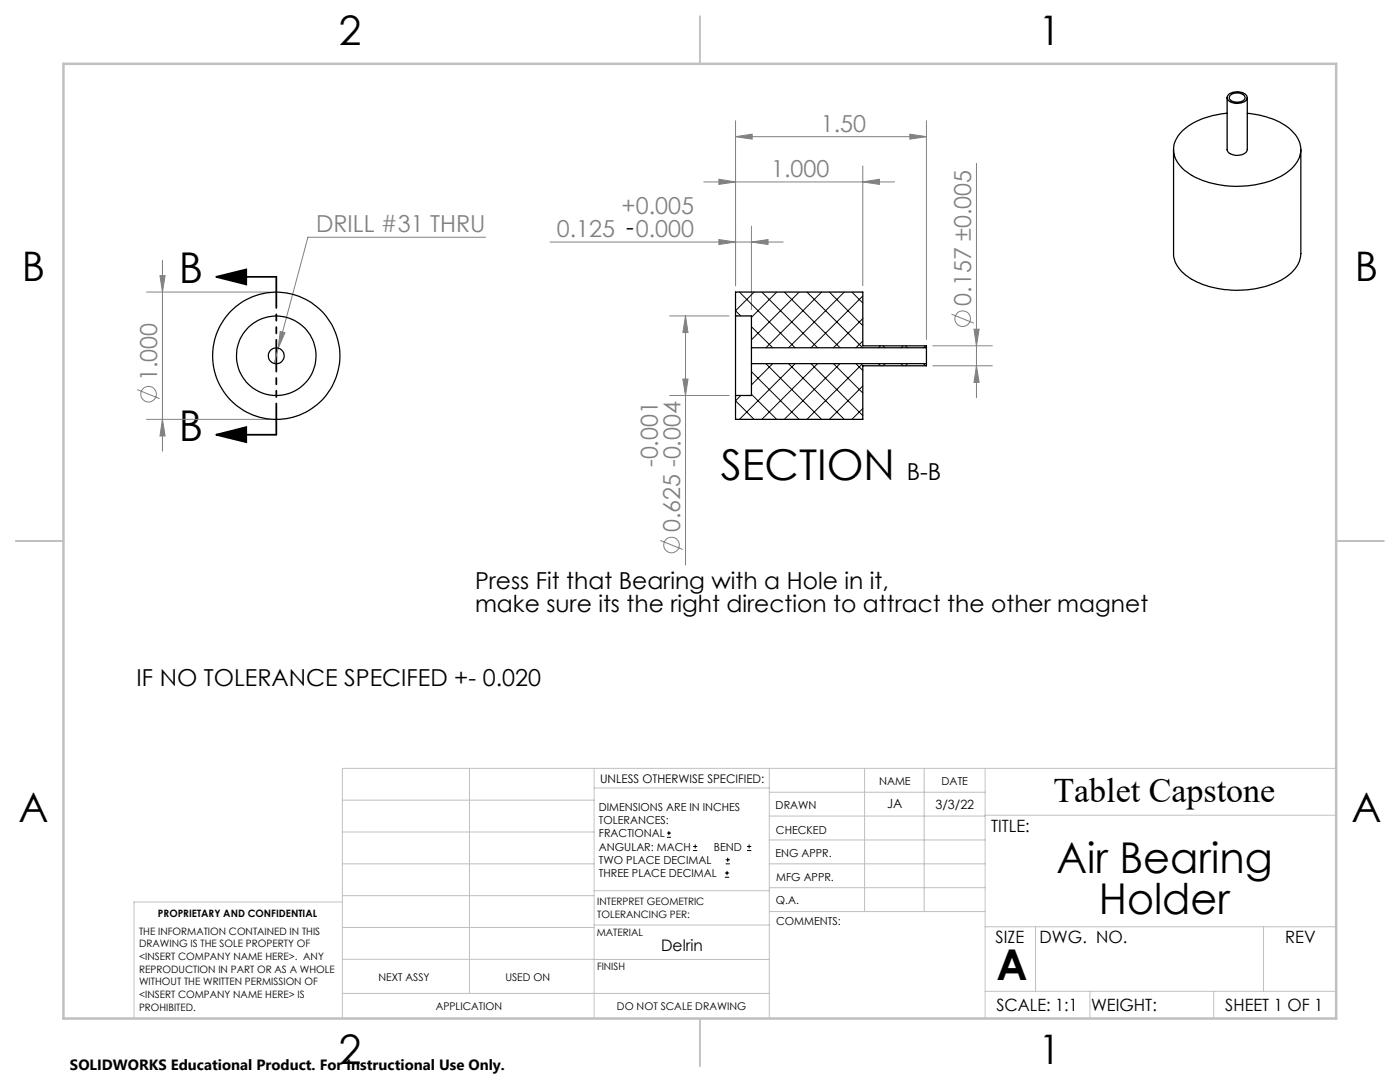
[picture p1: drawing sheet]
<svg xmlns="http://www.w3.org/2000/svg" width="279mm" height="216mm" viewBox="0 0 279 216" stroke-linecap="round" stroke-linejoin="round" font-family="sans-serif">
<g fill="none" stroke="#808080" stroke-width=".2">
<path d="M140.4 36.3h38.1M143.5 35.8l3.3 .5-3.3 .5zM146.8 27.3l3.3-.5v1zM146.8 24.1v32.9M146.8 27.3h38.1M172.2 36.3l3.3-.5v1zM172.2 33.1v23.9M181.6 26.8l3.3 .5-3.3 .5zM184.9 24.1v43.6M194.9 32.6v46.7M29.2 58.3h24.7M31.9 55h1l-.5 3.3z"/>
<path d="M32.4 51.9v38.1M96.9 47.3h-35.4l-6 22.2M109.8 48.3h46.5M143.5 47.8l3.3 .5-3.3 .5zM150 48.3l3.3-.5v1zM150 45.1v16.7M27.4 77.8l4.5 1.8M55.5 69.5l-.8 3M55.9 66.1l1 .3-1.4 3.1zM133.6 78.9h11.9M133.6 63h11.9M136.3 75.6h1l-.5 3.3z"/>
<path d="M136.8 63l.5 3.4h-1zM136.8 63v49.7M186.2 69h11.8M186.2 73h11.8M189.9 62.7l4.4 1.8M194.4 65.7h1l-.5 3.3zM194.9 73l.5 3.3h-1zM29.2 83.7h24.7M32.4 83.7l.5 3.3h-1zM131.8 107.8l4.4 1.8"/>
<circle cx="29.6" cy="78.6" r="1.56"/>
<circle cx="192.1" cy="63.6" r="1.55"/>
<circle cx="134" cy="108.8" r="1.55"/>
</g>
<g fill="none" stroke="#000" stroke-width=".2">
<path d="M133.1 167.1h.8M133.1 166.2h.8M133.5 165.8v.9M138.3 169.7h.8M138.3 168.9h.8M138.7 168.5v.8M144.7 175h.8M144.7 174.2h.8M144.8 172.4h.9M144.8 171.6h.9M145.1 173.8v.8M145.2 171.1v.9"/>
<path d="M149.1 169.7h.8M149.1 168.9h.8M149.5 168.5v.8"/>
</g>
<path d="M43.1 55.2l6-1.4v3zM43.1 55.2h12M43.1 86.7l6-1.5v3zM43.1 86.7h12" fill="none" stroke="#000" stroke-width=".35"/>
<path d="M55.1 55.2v31.5" fill="none" stroke="#000" stroke-width=".35" stroke-dasharray="6.3 1.3 1.3 1.3 1.3 1.3" stroke-dashoffset=".1"/>
<g fill="none" stroke="#c0c0c0" stroke-width=".2">
<path d="M68.3 159.7h50.3M93.7 153.3v44.9M118.6 153.3v49.9M118.6 157.2h34.9M153.5 153.3v49.9M153.5 158.1h43.1M172.5 153.3v28.6M184.4 153.3v28.6M196.6 153.3v49.9M266.7 153.3h-198.4v49.9M68.3 178.7h50.3M68.3 172.4h50.3"/>
<path d="M68.3 166h50.3M68.3 180h-41.6v23.2M118.6 177.7h35M153.5 167.6h43.1M153.5 162.8h43.1M153.5 172.4h43.1M153.5 177.1h43.1M196.6 162.7h70.1M68.3 198.2h85.2M68.3 191.4l85.2 .1M68.3 185.1h50.3M118.6 184.6h35"/>
<path d="M153.6 181.9h43M196.6 197.8h70.1M196.6 184.9h70.1M206.7 184.9v12.9M217.5 197.8v5.4M242.2 197.8v5.4M252.2 184.9v12.9"/>
</g>
<path d="M139.7 3.2v9.5M3.1 107.9h9.6M266.7 107.9h9.5M139.7 203.2v9.6" fill="none" stroke="#c0c0c0" stroke-width=".25"/>
<path d="M12.7 12.7h254v190.5h-254z" fill="none" stroke="#c0c0c0" stroke-width=".5"/>
<path d="M43.1 55.2l6-1.4v3zM43.1 86.7l6-1.5v3z" fill="#000"/>
<g fill="#808080">
<path d="M55.9 66.1l1 .3-1.4 3.1z"/>
<path d="M150 48.3l3.3-.5v1zM143.5 47.8l3.3 .5-3.3 .5z"/>
<path d="M136.3 75.6h1l-.5 3.3zM136.8 63l.5 3.4h-1z"/>
<path d="M194.4 65.7h1l-.5 3.3zM194.9 73l.5 3.3h-1z"/>
<path d="M31.9 55h1l-.5 3.3zM32.4 83.7l.5 3.3h-1z"/>
<path d="M143.5 35.8l3.3 .5-3.3 .5zM172.2 36.3l3.3-.5v1zM146.8 27.3l3.3-.5v1zM181.6 26.8l3.3 .5-3.3 .5z"/>
</g>
<g fill="none" stroke="#000" stroke-width=".25">
<path d="M244.9 19.5v10.3a2.08 2.08 0 0 0 2.6 1.1 1.47 1.47 0 0 0 1.4-1.1v-10.3M245.2 18.8a2.7 2.7 0 0 1 3.6 .4 1.35 1.35 0 0 1-1.6 1.4 1.96 1.96 0 0 1-2.3-1.2zM245.5 19a2.02 2.02 0 0 1 3 .3 1.04 1.04 0 0 1-1.3 1.1 1.49 1.49 0 0 1-1.9-1zM234.2 29.8v20.8a6.3 6.3 0 0 0 3.7 5.2 19.6 19.6 0 0 0 18.7-.4 6 6 0 0 0 3-4.8v-20.8M244.9 22.6a14.1 14.1 0 0 0-9.5 4.1 4.8 4.8 0 0 0 .8 7.1 17 17 0 0 0 12.2 3.3 14.2 14.2 0 0 0 10-4.2 4.8 4.8 0 0 0-.8-7 15.1 15.1 0 0 0-8.7-3.3M146.8 63v15.9M146.8 63v-4.7h25.4v10.7h12.7v.4M146.8 63h3.2v6.4M150 69.4v3.2M150 72.6h34.9M150 69.4h34.9M150 72.6v6.3h-3.2"/>
<path d="M184.9 69.4v3.2M184.9 72.6v.4h-12.7v10.7h-25.4v-4.8"/>
<circle cx="55.1" cy="71" r="1.58"/>
<circle cx="55.1" cy="71" r="7.9"/>
<circle cx="55.1" cy="71" r="12.7"/>
</g>
<g fill="none" stroke="#000" stroke-width=".2">
<path d="M147.6 58.3l11.1 11.1M150.5 58.3l-3.7 3.7 1 1M152 58.3l11.2 11.1M155 58.3l-5 5M156.5 58.3l11.1 11.1M159.5 58.3l-9.5 9.5M161 58.3l11.2 11.1M164 58.3l-11.1 11.1M165.5 58.3l6.7 6.7M168.5 58.3l-11.1 11.1M170 58.3l2.2 2.2M172.2 59.1l-10.3 10.3"/>
<path d="M147.8 78.9l-1 1.1 3.7 3.7M150 78.7l5 5M150 74.2l9.5 9.5M150 65.2l4.2 4.2M152.9 72.6l11.1 11.1M154.2 72.6l-4.2 4.2M157.4 72.6l11.1 11.1M158.7 72.6l-11.1 11.1M161.9 72.6l10.3 10.3M163.2 72.6l-11.2 11.1M166.3 72.6l5.9 5.8M167.6 72.6l-11.1 11.1"/>
<path d="M170.8 72.6l1.4 1.3M172.2 72.6l-11.2 11.1M172.2 77l-6.7 6.7M172.2 63.6l-5.9 5.8M172.2 68.1l-1.4 1.3M175.3 72.6l.4 .4M175.7 69l-.4 .4M176.2 69l.4 .4M176.6 72.6l-.4 .4M179.8 72.6l.4 .4M180.2 69l-.4 .4M180.7 69l.4 .4"/>
<path d="M181.1 72.6l-.4 .4M184.3 72.6l.4 .4M184.7 69l-.4 .4M172.2 81.5l-2.2 2.2"/>
</g>
<g font-size="8.5">
<text x="35.7" y="56.4">B</text>
<text x="35.7" y="87.9">B</text>
<text x="143.8" y="95.8">SECTION</text>
<text x="210.8" y="174.2">Air Bearing</text>
<text x="219.3" y="182.3">Holder</text>
<text x="198.9" y="195.5">A</text>
</g>
<g font-size="8.1">
<text x="67.6" y="8.9">2</text>
<text x="207.3" y="8.9">1</text>
<text x="4.4" y="56.1">B</text>
<text x="270.4" y="56.1">B</text>
<text x="3.7" y="164.1">A</text>
<text x="269.7" y="164.1">A</text>
<text x="67.6" y="212.4">2</text>
<text x="207.3" y="212.4">1</text>
</g>
<text font-size="6.9" x="210.2" y="160.1">Tablet Capstone</text>
<g font-size="4.7" fill="#808080">
<text x="163.8" y="26.2">1.50</text>
<text x="153.9" y="35.3">1.000</text>
<text x="63.1" y="46.3">DRILL #31 THRU</text>
<text x="111.1" y="47.2">0.125 -0.000</text>
<text x="124" y="42.7">+0.005</text>
<text x="193.8" y="61" transform="rotate(-90 193.8 61)">0.157 ±0.005</text>
<text x="31.4" y="76.1" transform="rotate(-90 31.4 76.1)">1.000</text>
<text x="131.3" y="93.2" transform="rotate(-90 131.3 93.2)">-0.001</text>
<text x="135.7" y="106.2" transform="rotate(-90 135.7 106.2)">0.625 -0.004</text>
</g>
<g font-size="4.7">
<text x="181" y="95.8">B-B</text>
<text x="94.8" y="117.6">Press Fit that Bearing with a Hole in it,</text>
<text x="94.8" y="122.1">make sure its the right direction to attract the other magnet</text>
<text x="27.3" y="136.8">IF NO TOLERANCE SPECIFED +- 0.020</text>
</g>
<g font-size="3.4">
<text x="197.8" y="166">TITLE:</text>
<text x="198.7" y="188.1">SIZE</text>
<text x="207.5" y="188.1">DWG. NO.</text>
<text x="256.5" y="188.2">REV</text>
<text x="198.8" y="201.7">SCALE: 1:1</text>
<text x="217.7" y="201.8">WEIGHT:</text>
<text x="244.5" y="201.7">SHEET 1 OF 1</text>
</g>
<text font-size="3.2" x="131.9" y="189.8">Delrin</text>
<text font-size="3" x="14" y="213.5">SOLIDWORKS Educational Product. For Instructional Use Only.</text>
<g font-size="2.5">
<text x="177.1" y="161.3">JA</text>
<text x="186.7" y="161.4">3/3/22</text>
</g>
<text font-size="2.4" x="119.8" y="156.2">UNLESS OTHERWISE SPECIFIED:</text>
<g font-size="2.2">
<text x="119.5" y="161.8">DIMENSIONS ARE IN INCHES</text>
<text x="154.8" y="161.4">DRAWN</text>
<text x="175.4" y="156.6">NAME</text>
<text x="187.9" y="156.7">DATE</text>
<text x="119.5" y="164.4">TOLERANCES:</text>
<text x="119.5" y="167.1">FRACTIONAL</text>
<text x="154.9" y="166.3">CHECKED</text>
<text x="119.5" y="169.7">ANGULAR: MACH</text>
<text x="119.5" y="172.4">TWO PLACE DECIMAL</text>
<text x="142.5" y="169.7">BEND</text>
<text x="154.8" y="171">ENG APPR.</text>
<text x="119.5" y="175">THREE PLACE DECIMAL</text>
<text x="154.9" y="175.7">MFG APPR.</text>
<text x="154.9" y="180.4">Q.A.</text>
<text x="154.9" y="184.6">COMMENTS:</text>
</g>
<g font-size="2.1">
<text x="75.5" y="195.7">NEXT ASSY</text>
<text x="100.9" y="195.7">USED ON</text>
<text x="86.9" y="201.5">APPLICATION</text>
<text x="123.1" y="201.6">DO NOT SCALE DRAWING</text>
</g>
<g font-size="2">
<text x="31.5" y="182.9">PROPRIETARY AND CONFIDENTIAL</text>
<text x="119.2" y="180.6">INTERPRET GEOMETRIC</text>
<text x="119.2" y="183.1">TOLERANCING PER:</text>
<text x="27.8" y="186.5">THE INFORMATION CONTAINED IN THIS</text>
<text x="27.8" y="189">DRAWING IS THE SOLE PROPERTY OF</text>
<text x="27.8" y="191.6">&lt;INSERT COMPANY NAME HERE&gt;. ANY</text>
<text x="119.1" y="186.7">MATERIAL</text>
<text x="27.8" y="194.1">REPRODUCTION IN PART OR AS A WHOLE</text>
<text x="27.8" y="196.6">WITHOUT THE WRITTEN PERMISSION OF</text>
<text x="119.1" y="193.5">FINISH</text>
<text x="27.8" y="199.1">&lt;INSERT COMPANY NAME HERE&gt; IS</text>
<text x="27.8" y="201.7">PROHIBITED.</text>
</g>
</svg>
